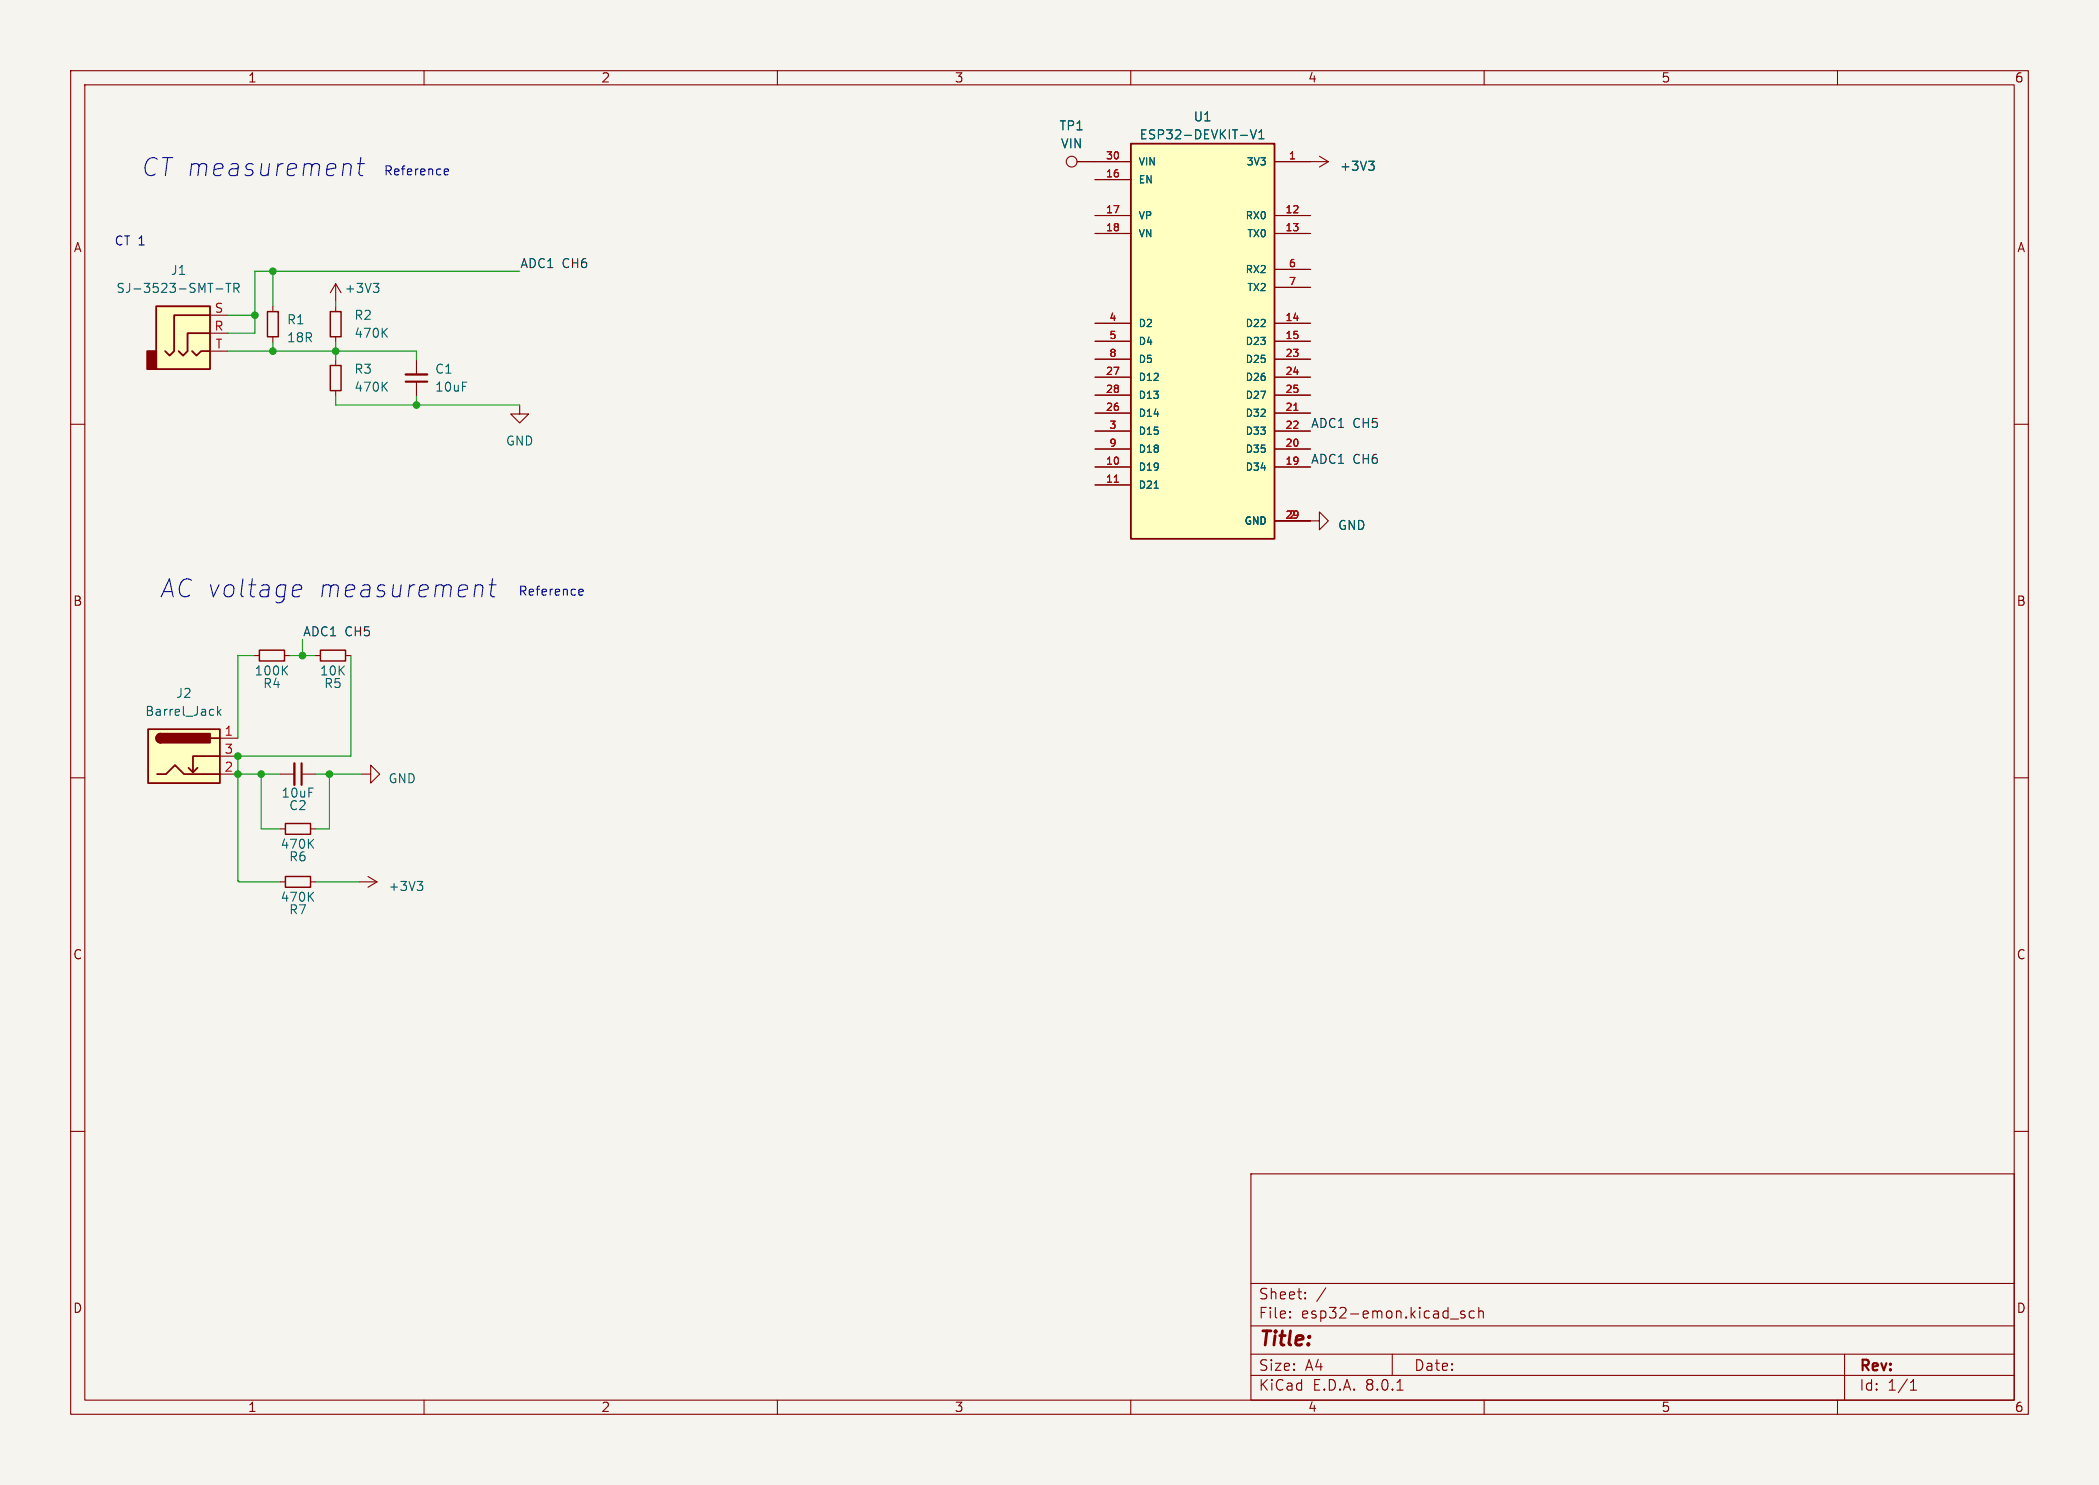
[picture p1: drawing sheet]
<svg xmlns="http://www.w3.org/2000/svg" width="297mm" height="210mm" viewBox="0 0 297 210" stroke-linecap="round" stroke-linejoin="round" font-family="sans-serif">
<path d="M0 0h297v210h-297z" fill="#f5f4ef" stroke="#f5f4ef" stroke-width=".14"/>
<g fill="none" stroke="#840000" stroke-width=".15">
<path d="M10 10h277v190h-277zM12 12h273v186h-273zM60 10v2M110 10v2M160 10v2M210 10v2M260 10v2M10 60h2M285 60h2M10 110h2M285 110h2M10 160h2"/>
<path d="M285 160h2M177 166h108v32h-108zM60 198v2M110 198v2M160 198v2M177 194.5h108M177 191.5h108M177 187.5h108M177 181.5h108M182.5 186.3h.1l-.1 .1M182.5 186.3v.1M182.5 185.5v.1"/>
<path d="M182.5 185.5h.1l-.1 .1M184.7 183.6v.1M184.7 183.6h-.1l.1 .1M184.7 182.8v.1M184.7 182.8h-.1l.1 .1M187.6 182.1l-1.3 2M197 191.5v3M197.7 196.6h.8M205.2 186.5h1.2M207.2 185.5l-.3-.1-.2 .2v.2l.5 .2 .1 .1-.1 .2-.1 .1-.4-.1M208.6 185.5l-.4-.1-.3 .3v.4l.1 .2 .2 .1 .4-.1M209.2 185.5a.37 .37 0 0 1 .7 .1v.8"/>
<path d="M209.2 184.9v1.5M210 198v2M260 198v2M261 191.5v6.5M270.3 196.6h.9M270.3 195.5l.4-.4v1.5"/>
</g>
<path d="M22.1 43.3h7.6v8.9h-7.6z" fill="#ffffc2"/>
<path d="M20.8 49.7h1.3v2.5h-1.3z" fill="#840000" stroke="#840000" stroke-width=".25"/>
<path d="M22.1 43.3h7.6v8.9h-7.6zM27.2 49.7l.6 .6 .6-.6h1.3M29.7 47.1h-3.2v2.6l-.6 .6-.6-.6M29.7 44.6h-5.1v5.1l-.6 .6-.6-.6" fill="none" stroke="#840000" stroke-width=".25"/>
<path d="M29.7 47.1h2.6M29.7 44.6h2.6M29.7 49.7h2.6M58.9 50.9v2.1M58.9 54v2M73.5 57.3v1.2h1.3l-1.3 1.3-1.2-1.3h1.2" fill="none" stroke="#840000" stroke-width=".15"/>
<path d="M30.6 40.9h.9M32 40.1h.7M32.3 40.1v1.2M33.1 40.7h.6l.1-.2v-.3l-.2-.1h-.5v1.2M33.4 40.7l.4 .6" fill="none" stroke="#006464" stroke-width=".15"/>
<path d="M57.4 53h3.1" fill="none" stroke="#840000" stroke-width=".33"/>
<path d="M57.4 54h3.1" fill="none" stroke="#840000" stroke-width=".3"/>
<path d="M21 103.1h10.1v7.6h-10.1z" fill="#ffffc2"/>
<path d="M21 103.1h10.1v7.6h-10.1zM22.2 109.5h1.3l1.3-1.3 1.2 1.3h5.1M22.7 103.8a.64 .64 0 0 0-.6 .6 .64 .64 0 0 0 .6 .6M27.9 108.6l-.6 .6M29.8 104.4h1.3M31.1 106.9h-3.8v2.3l-.6-.6" fill="none" stroke="#840000" stroke-width=".25"/>
<g fill="#840000" stroke="#840000" stroke-width=".25">
<path d="M22.3 103.9l.4-.1v1.2a.63 .63 0 0 1-.6-.4 .63 .63 0 0 1 .2-.7z"/>
<path d="M22.7 103.8h7v1.2h-7z"/>
</g>
<g fill="none" stroke="#840000" stroke-width=".15">
<path d="M152.4 22.9h2.5M185.4 22.9h2.6M186.7 22.1l1.3 .8M188 22.9l-1.3 .7M47.5 40.1l-.8 1.3M47.5 40.1v2.6M47.5 43.3v.8M47.5 47.6v.8M47.5 50.9v.8M47.5 55.2v.8M47.5 40.1l.8 1.3M185.4 73.7h1.3v-1.3l1.3 1.3-1.3 1.2v-1.2"/>
<path d="M35.9 92.7h.8M40.3 92.7h.7M44.6 92.7h.7M48.9 92.7h.8M31.1 104.4h2.6M31.1 109.5h2.6M31.1 106.9h2.6M39.6 109.5h2.1M39.6 117.2h.8M42.7 109.5h2M43.9 117.2h.8M51.2 109.5h1.3v-1.3l1.2 1.3-1.2 1.2v-1.2"/>
<path d="M39.6 124.7h.8M43.9 124.7h.8M50.8 124.7h2.5M52.1 124l1.2 .7M53.3 124.7l-1.2 .8"/>
<circle cx="151.6" cy="22.9" r=".76"/>
</g>
<g fill="none" stroke="#006464" stroke-width=".15">
<path d="M193.6 22.8h.8l-.4 .5M194.2 23.3l.2 .2v.3l-.2 .3M52.8 40.1h.8l-.4 .5M53.4 40.6l.2 .2v.3l-.2 .2M54.3 47l.5 .7M54.3 54.6l.5 .7M54.8 46.4l-.7 .8M54.8 54l-.7 .8M30.8 99.9v1.3M40.1 94.7l.6 .7M40.7 94.2l-.7 .7M30.9 100.7l.4 .5"/>
<path d="M31.3 100.3l-.5 .5M43.8 119.2l.6 .8M44.4 118.7l-.8 .7M43.8 126.7l.6 .8M44.4 126.2l-.8 .7M59 124.7h.8l-.4 .4M59.6 125.1l.2 .3v.3l-.2 .2"/>
</g>
<path d="M41.7 108v3" fill="none" stroke="#840000" stroke-width=".33"/>
<path d="M42.7 108v3" fill="none" stroke="#840000" stroke-width=".3"/>
<path d="M46.7 44.1h1.6v3.5h-1.6zM46.7 51.7h1.6v3.5h-1.6zM36.7 91.9h3.6v1.6h-3.6zM45.3 91.9h3.6v1.6h-3.6zM40.4 116.5h3.5v1.5h-3.5zM40.4 124h3.5v1.5h-3.5z" fill="none" stroke="#840000" stroke-width=".2"/>
<path d="M160 20.3h20.3v55.9h-20.3z" fill="#ffffc2"/>
<path d="M160 20.3h20.3v55.9h-20.3z" fill="none" stroke="#840000" stroke-width=".25"/>
<g fill="none" stroke="#840000" stroke-width=".15">
<path d="M152.4 22.9h7.6M154.9 30.5h5.1M154.9 33h5.1M154.9 25.4h5.1M180.3 22.9h5.1M180.3 30.5h5.1M180.3 33h5.1M180.3 38.1h5.1M38.6 43.3v.8M38.6 47.6v.8M154.9 45.7h5.1M154.9 48.3h5.1"/>
<path d="M154.9 58.4h5.1M154.9 50.8h5.1M154.9 53.3h5.1M154.9 55.9h5.1M180.3 45.7h5.1M180.3 48.3h5.1M180.3 58.4h5.1M180.3 50.8h5.1M180.3 53.3h5.1M180.3 55.9h5.1M180.3 40.6h5.1M154.9 66h5.1"/>
<path d="M154.9 68.6h5.1M154.9 63.5h5.1M154.9 61h5.1M180.3 66h5.1M180.3 73.7h5.1M180.3 63.5h5.1M180.3 61h5.1"/>
</g>
<path d="M176.9 18.4l.4 1.2 .5-1.2M178.1 19.6h.8M178.1 18.7l.4-.3v1.2M193.6 22.8h.8l-.4 .5M194.2 23.3l.2 .2v.3l-.2 .3M163.3 69h.6" fill="none" stroke="#006464" stroke-width=".15"/>
<path d="M183.1 58h.6M157.7 68.2h.6" fill="none" stroke="#a90000" stroke-width=".15"/>
<path d="M37.8 44.1h1.6v3.5h-1.6z" fill="none" stroke="#840000" stroke-width=".2"/>
<path d="M49 23.1h.4l.2 .2 .1 .2-.2 1.3M50.6 23.1h1M51.1 22.3l-.3 2.2 .1 .2 .4 .1M62.9 24.7h.5M62.9 23.9h.4h.1l.1 .3-.6 .1M41.6 82.8l.3-.1h.5l.2 .1 .1 .5-1.3 .2M42.4 84.3l-.2 .1h-.5M67.6 82.7h.4l.2 .1 .1 .3-.1 1.3M69.2 82.7h1M69.7 81.9l-.3 2.1 .1 .3 .5 .1M82 84.1h.5M82 83.4l.3-.1 .2 .1v.2l-.6 .1" fill="none" stroke="#0000c2" stroke-width=".15"/>
<g fill="none" stroke="#009600" stroke-width=".15">
<path d="M38.6 38.4v4.9M73.5 38.4h-37.4v8.7h-3.8M32.3 49.7h26.6v1.2M32.3 44.6h3.8M38.6 48.4v1.3M47.5 42.7v.6M47.5 48.4v2.5M47.5 56v1.3h26M58.9 56v1.3M35.9 92.7h-2.2v11.7M41 92.7h3.6M42.8 90.4v2.3"/>
<path d="M49.7 92.7v14.2h-16v17.7h.1v.1h5.8M33.7 109.5h5.9M37 109.5v7.7h2.6M44.7 109.5h6.5M46.6 109.5v7.7h-1.9M44.7 124.7h6.1"/>
</g>
<g fill="#009600" stroke="#009600" stroke-width=".15">
<circle cx="46.6" cy="109.5" r=".46"/>
<circle cx="42.8" cy="92.7" r=".46"/>
<circle cx="33.7" cy="109.5" r=".46"/>
<circle cx="37" cy="109.5" r=".46"/>
<circle cx="33.7" cy="106.9" r=".46"/>
<circle cx="58.9" cy="57.3" r=".46"/>
<circle cx="38.6" cy="38.4" r=".46"/>
<circle cx="36.1" cy="44.6" r=".46"/>
<circle cx="38.6" cy="49.7" r=".46"/>
<circle cx="47.5" cy="49.7" r=".46"/>
</g>
<g font-size="3.5" fill="#0000c2">
<text x="19.8" y="25.2">CT measurement</text>
<text x="22.5" y="84.7">AC voltage</text>
<text x="44.8" y="84.7">measurement</text>
</g>
<text font-size="2.8" fill="#840000" x="178" y="190.9">Title:</text>
<g font-size="2.1" fill="#840000">
<text x="178" y="184">Sheet:</text>
<text x="178" y="186.7">File:</text>
<text x="184.1" y="186.7">esp32-emon.kicad_sch</text>
<text x="178" y="196.9">KiCad</text>
<text x="178" y="194.1">Size:</text>
<text x="184.7" y="194.1">A4</text>
<text x="185.7" y="196.9">E.D.A.</text>
<text x="193.3" y="196.9">8.0.1</text>
<text x="200" y="194.1">Date:</text>
<text x="263" y="194.3">Rev:</text>
<text x="263" y="196.9">Id:</text>
<text x="267.1" y="196.9">1/1</text>
</g>
<g font-size="1.8" fill="#840000">
<text x="35" y="11.9">1</text>
<text x="85" y="11.9">2</text>
<text x="135" y="11.9">3</text>
<text x="185" y="11.9">4</text>
<text x="235" y="11.9">5</text>
<text x="285" y="11.9">6</text>
<text x="10.3" y="35.9">A</text>
<text x="285.3" y="35.9">A</text>
<text x="10.3" y="85.9">B</text>
<text x="285.3" y="85.9">B</text>
<text x="10.3" y="135.9">C</text>
<text x="285.3" y="135.9">C</text>
<text x="10.3" y="185.9">D</text>
<text x="285.3" y="185.9">D</text>
<text x="35" y="199.9">1</text>
<text x="85" y="199.9">2</text>
<text x="135" y="199.9">3</text>
<text x="185" y="199.9">4</text>
<text x="235" y="199.9">5</text>
<text x="285" y="199.9">6</text>
</g>
<g font-size="1.8" fill="#006464">
<text x="168.8" y="17.4">U1</text>
<text x="149.8" y="18.6">TP1</text>
<text x="150" y="21.2">VIN</text>
<text x="161.2" y="19.9">ESP32-DEVKIT-V1</text>
<text x="189.5" y="24.4">+3V3</text>
<text x="16.4" y="41.6">SJ-3523-SMT-TR</text>
<text x="24.1" y="39.1">J1</text>
<text x="48.7" y="41.6">+3V3</text>
<text x="40.5" y="46.1">R1</text>
<text x="50" y="45.4">R2</text>
<text x="50" y="48">470K</text>
<text x="40.5" y="48.6">18R</text>
<text x="50" y="53.1">R3</text>
<text x="61.5" y="53.1">C1</text>
<text x="50" y="55.6">470K</text>
<text x="61.5" y="55.6">10uF</text>
<text x="71.5" y="63.2">GND</text>
<text x="189.2" y="75.2">GND</text>
<text x="35.9" y="95.7">100K</text>
<text x="45.2" y="95.7">10K</text>
<text x="20.5" y="101.4">Barrel_Jack</text>
<text x="24.8" y="98.9">J2</text>
<text x="37.1" y="97.5">R4</text>
<text x="45.8" y="97.5">R5</text>
<text x="39.7" y="113">10uF</text>
<text x="54.9" y="111">GND</text>
<text x="40.8" y="114.8">C2</text>
<text x="39.6" y="120.2">470K</text>
<text x="40.8" y="122">R6</text>
<text x="39.6" y="127.7">470K</text>
<text x="40.8" y="129.5">R7</text>
<text x="54.9" y="126.2">+3V3</text>
</g>
<g font-size="1.8" fill="#0000c2">
<text x="54.2" y="24.9">Reference</text>
<text x="16.1" y="34.8">CT 1</text>
<text x="73.3" y="84.3">Reference</text>
</g>
<g font-size="1.8" fill="#0f0f0f">
<text x="73.5" y="38">ADC1</text>
<text x="79.5" y="38">CH6</text>
<text x="185.4" y="60.6">ADC1</text>
<text x="185.4" y="65.7">ADC1</text>
<text x="191.4" y="60.6">CH5</text>
<text x="191.4" y="65.7">CH6</text>
<text x="42.8" y="90.1">ADC1</text>
<text x="48.8" y="90.1">CH5</text>
</g>
<g font-size="1.8" fill="#a90000">
<text x="30.3" y="46.9">R</text>
<text x="30.3" y="44.3">S</text>
<text x="30.4" y="49.4">T</text>
<text x="31.7" y="104.1">1</text>
<text x="31.7" y="106.7">3</text>
<text x="31.7" y="109.2">2</text>
</g>
<g font-size="1.4" fill="#a90000">
<text x="156.4" y="22.6">30</text>
<text x="182.3" y="22.6">1</text>
<text x="156.4" y="25.1">16</text>
<text x="156.4" y="30.2">17</text>
<text x="156.4" y="32.8">18</text>
<text x="181.8" y="30.2">12</text>
<text x="181.8" y="32.8">13</text>
<text x="182.3" y="37.8">6</text>
<text x="182.3" y="40.4">7</text>
<text x="156.9" y="45.5">4</text>
<text x="181.8" y="45.5">14</text>
<text x="156.4" y="53.1">27</text>
<text x="156.9" y="48">5</text>
<text x="156.9" y="50.5">8</text>
<text x="181.8" y="48">15</text>
<text x="181.8" y="50.5">23</text>
<text x="181.8" y="53.1">24</text>
<text x="156.4" y="58.2">26</text>
<text x="156.4" y="55.6">28</text>
<text x="181.8" y="58.2">21</text>
<text x="181.8" y="55.6">25</text>
<text x="156.4" y="65.8">10</text>
<text x="156.9" y="60.7">3</text>
<text x="156.9" y="63.2">9</text>
<text x="181.8" y="65.8">19</text>
<text x="181.8" y="63.2">20</text>
<text x="181.8" y="60.7">22</text>
<text x="156.4" y="68.3">11</text>
<text x="181.8" y="73.4">29</text>
<text x="182.3" y="73.4">2</text>
</g>
<g font-size="1.4" fill="#006464">
<text x="161" y="23.6">VIN</text>
<text x="176.3" y="23.6">3V3</text>
<text x="161" y="26.1">EN</text>
<text x="161" y="31.2">VP</text>
<text x="161" y="33.8">VN</text>
<text x="176.1" y="31.2">RX0</text>
<text x="176.4" y="33.8">TX0</text>
<text x="176.1" y="38.8">RX2</text>
<text x="176.4" y="41.4">TX2</text>
<text x="161" y="46.5">D2</text>
<text x="176.1" y="46.5">D22</text>
<text x="161" y="49">D4</text>
<text x="161" y="51.5">D5</text>
<text x="176.1" y="49">D23</text>
<text x="176.1" y="51.5">D25</text>
<text x="161" y="59.2">D14</text>
<text x="161" y="54.1">D12</text>
<text x="161" y="56.6">D13</text>
<text x="176.1" y="59.2">D32</text>
<text x="176.1" y="54.1">D26</text>
<text x="176.1" y="56.6">D27</text>
<text x="161" y="61.7">D15</text>
<text x="161" y="64.2">D18</text>
<text x="176.1" y="64.2">D35</text>
<text x="176.1" y="61.7">D33</text>
<text x="161" y="66.8">D19</text>
<text x="161" y="69.3">D21</text>
<text x="176.1" y="66.8">D34</text>
<text x="176" y="74.4">GND</text>
</g>
</svg>
